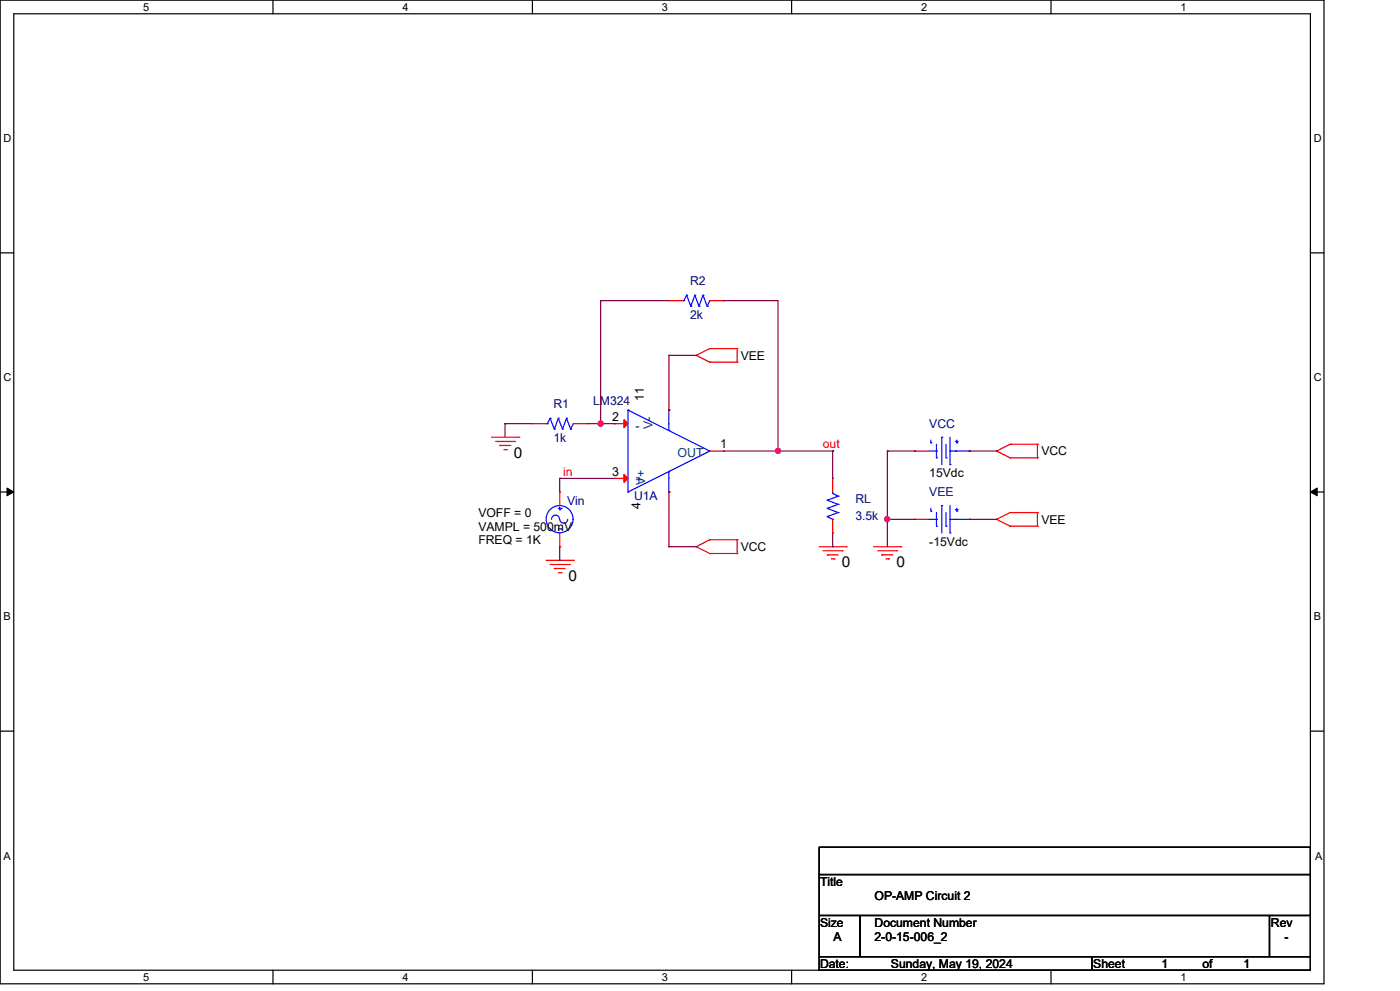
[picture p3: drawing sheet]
<svg xmlns="http://www.w3.org/2000/svg" width="297mm" height="210mm" viewBox="0 0 297 210" stroke-linecap="round" stroke-linejoin="round" font-family="sans-serif">
<g fill="none" stroke="#000" stroke-width=".25">
<path d="M0 0h280.6v208.4h-280.6zM2.9 2.9h274.8v202.6h-274.8zM57.8 0v2.9M112.8 0v2.9M167.8 0v2.9M222.7 0v2.9M0 53.6h2.9M277.7 53.6h2.9M0 104.2h2.9M277.7 104.2h2.9M0 154.9h2.9M277.7 154.9h2.9"/>
<path d="M173.6 179.4h104.1v5.8h-104.1zM173.6 185.2h104.1v8.7h-104.1zM173.6 193.9h8.7v8.7h-8.7zM182.3 193.9h86.7v8.7h-86.7zM269 193.9h8.7v8.7h-8.7zM57.8 205.5v2.9M112.8 205.5v2.9M167.8 205.5v2.9M173.6 202.6h57.8v2.9h-57.8zM222.7 205.5v2.9M231.4 202.6h46.3v2.9h-46.3z"/>
</g>
<path d="M1.5 103.4l1.4 .8-1.4 .8zM277.7 104.2l1.4-.8v1.6z" fill="#000" stroke="#000" stroke-width=".21"/>
<g fill="none" stroke="#f00" stroke-width=".25">
<path d="M141.7 63.7h.1M141.7 63.7h3M147.5 75.3h.1M147.5 75.3l2.9 1.4M150.4 73.8h.1M150.4 76.7h.1M150.4 73.8l-2.9 1.5M150.4 73.8h5.8M150.4 76.7h5.8M150.4 63.7h2.9M153.3 63.7h.1M156.2 73.8h.1"/>
<path d="M156.2 76.7h.1M156.2 73.8v2.9M104.2 92.6h5.7M105 93.5h4.1M105.9 94.4h.1M105.9 94.4h2.3M106.8 95.2h.5M107.3 95.2h.1M109.1 93.5h.1M109.9 92.6h.1M112.8 89.7h.1M112.8 89.7h2.9"/>
<path d="M121.5 89.7h2.9M124.4 89.7h.1M130.2 89.7h.1M130.2 89.7h2.9M141.7 86.9h.1M150.4 95.5h2.9M153.3 95.5h.1M193.8 95.5h.1M193.8 95.5h2.9M205.4 95.5h.1M211.2 95.5h.1M211.2 95.5l2.9 1.5"/>
<path d="M214.1 94.1h.1M214.1 97h.1M214.1 94.1l-2.9 1.4M214.1 94.1h5.8M214.1 97h5.8M219.9 94.1h.1M219.9 97h.1M219.9 94.1v2.9M115.7 118.7h5.8M116.6 119.6h4M118.6 104.2h.1M118.6 115.8h.1"/>
<path d="M118.6 104.2v2.9M118.6 112.9v2.9M120.6 119.6h.1M121.5 118.7h.1M130.2 101.3h.1M130.2 101.3h2.9M141.7 104.2h.1M147.5 115.8h.1M147.5 115.8l2.9 1.4M150.4 114.3h.1M150.4 117.2h.1M150.4 114.3l-2.9 1.5"/>
<path d="M150.4 114.3h5.8M150.4 117.2h5.8M156.2 114.3h.1M156.2 117.2h.1M156.2 114.3v2.9M173.6 115.8h5.7M174.4 116.7h4.1M175.3 117.5h.1M175.3 117.5h2.3M176.2 118.4h.6M176.5 112.9h.1M176.5 101.3h.1"/>
<path d="M176.5 101.3v2.9M176.5 110v2.9M176.8 118.4h.1M178.5 116.7h.1M179.3 115.8h.1M185.1 115.8h5.8M186 116.7h4M186.9 117.5h.1M186.9 117.5h2.3M187.8 118.4h.5M188.3 118.4h.1M190 116.7h.1"/>
<path d="M190.9 115.8h.1M193.8 110h.1M193.8 110h2.9M205.4 110h.1M211.2 110h.1M211.2 110l2.9 1.4M214.1 108.6h.1M214.1 111.4h.1M214.1 108.6l-2.9 1.4M214.1 108.6h5.8M214.1 111.4h5.8M219.9 108.6h.1"/>
<path d="M219.9 111.4h.1M219.9 108.6v2.8M117.5 120.4h.1M117.5 120.4h2.3M118.3 121.3h.6M118.9 121.3h.1"/>
</g>
<g fill="none" stroke="#00f" stroke-width=".25">
<path d="M144.7 63.7h.2M144.9 63.7h.1M145.5 62.5h.1M145.5 62.5l-.6 1.2M145.5 62.5l.9 2.4M146.4 64.9h.1M147.2 62.5h.1M147.2 62.5l-.8 2.4M147.2 62.5l.9 2.4M148.1 64.9h.1M149 62.5h.1M149 62.5l-.9 2.4"/>
<path d="M149 62.5l.9 2.4M149.9 64.9h.1M150.4 63.7h.1M150.4 63.7l-.5 1.2M115.7 89.7h.3M116 89.7h.1M116.6 88.6h.1M116.6 88.6l-.6 1.1M116.6 88.6l.9 2.3M117.5 90.9h.1M118.3 88.6h.1M118.3 88.6l-.8 2.3"/>
<path d="M118.3 88.6l.9 2.3M119.2 90.9h.1M120.1 88.6h.1M120.1 88.6l-.9 2.3M120.1 88.6l.8 2.3M120.9 90.9h.1M121.5 89.7h.1M121.5 89.7l-.6 1.2M133.1 86.9h.1M133.1 86.9l17.3 8.6M133.1 86.9v17.3M141.7 99.9h.1"/>
<path d="M141.7 91.2h.1M141.7 86.9h.1M141.7 86.9v4.3M141.7 99.9v4.3M150.4 95.5h.1M150.4 95.5l-17.3 8.7M196.7 95.5h1.8M197.3 93.8h.1M197.3 93.2v.6M198.5 97h.1M198.5 95.5h.1M198.5 94.1v2.9"/>
<path d="M199.6 92.6h.1M199.6 92.6v5.8M200.5 97h.1M200.5 94.1v2.9M201.3 95.5h.1M201.3 98.4h.1M201.3 92.6v5.8M201.3 95.5h4.1M202.5 93.5h.1M202.5 93.5h.6M202.8 93.8h.1M202.8 93.2v.6"/>
<path d="M205.4 95.5h.1M118.3 112h.6M118.3 107.7h.6M118.6 110a.85 .85 0 0 0-.9-.9 .85 .85 0 0 0-.8 .9M118.6 108h.1M118.6 107.4v.6M118.9 112h.1M118.9 107.7h.1M120.3 110a.85 .85 0 0 1-.8 .8 .85 .85 0 0 1-.9-.8M133.1 104.2h.1M141.7 104.2h.1M175.3 105.9h.1"/>
<path d="M175.3 107.7h.1M175.3 109.4h.1M175.3 105.9l2.3 .9M175.3 107.7l2.3 .9M175.3 109.4l1.2 .6M176.5 110h.1M176.5 104.5h.1M176.5 104.5l1.1 .6M176.5 104.2v.3M177.6 105.1h.1M177.6 106.8h.1M177.6 108.6h.1"/>
<path d="M177.6 105.1l-2.3 .8M177.6 106.8l-2.3 .9M177.6 108.6l-2.3 .8M196.7 110h1.8M197.3 108.3h.1M197.3 107.7v.6M198.5 111.4h.1M198.5 110h.1M198.5 108.6v2.8M199.6 107.1h.1M199.6 107.1v5.8M200.5 111.4h.1"/>
<path d="M200.5 108.6v2.8M201.3 110h.1M201.3 112.9h.1M201.3 110h4.1M201.3 107.1v5.8M202.5 108h.1M202.5 108h.6M202.8 108.3h.1M202.8 107.7v.6M205.4 110h.1"/>
<circle cx="118.6" cy="110" r="2.86"/>
</g>
<g fill="#f00" stroke="#f00" stroke-width=".25">
<path d="M132.2 100.5l.9 .8-.9 .9z"/>
<path d="M132.2 88.9l.9 .8-.9 .9z"/>
</g>
<g fill="none" stroke="#800040" stroke-width=".25">
<path d="M127.3 63.7h.1M127.3 63.7h14.4M127.3 63.7v26M141.7 75.3h.1M141.7 75.3v11.6M141.7 75.3h5.8M153.3 63.7h.1M153.3 63.7h11.6v31.8M107 89.7h.1M107 89.7h5.8M107 89.7v2.9M124.4 89.7h5.8"/>
<path d="M127.3 89.7h.1M130.2 89.7h.1M141.7 86.9h.1M153.3 95.5h23.2M164.9 95.5h.1M176.5 95.5h.1M176.5 95.5v5.8M188.1 95.5h.1M188.1 95.5h5.7M188.1 95.5v20.3M193.8 95.5h.1M205.4 95.5h5.8"/>
<path d="M211.2 95.5h.1M118.6 101.3h.1M118.6 118.7h.1M118.6 101.3h11.6M118.6 101.3v2.9M118.6 115.8v2.9M141.7 104.2h.1M141.7 115.8h.1M141.7 104.2v11.6M141.7 115.8h5.8M176.5 115.8h.1M176.5 112.9v2.9"/>
<path d="M188.1 110h.1M188.1 110h5.7M193.8 110h.1M205.4 110h5.8M211.2 110h.1"/>
</g>
<g fill="#f0f" stroke="#f0f" stroke-width=".25">
<circle cx="188" cy="110" r=".55"/>
<circle cx="164.9" cy="95.5" r=".55"/>
<circle cx="127.3" cy="89.7" r=".56"/>
</g>
<g font-size="3.2">
<text x="108.9" y="97">0</text>
<text x="120.5" y="123">0</text>
<text x="178.4" y="120.1">0</text>
<text x="190" y="120.1">0</text>
</g>
<g font-size="2.6" fill="#000080">
<text x="146.3" y="60.3">R2</text>
<text x="146.3" y="67.5">2k</text>
<text x="117.3" y="86.3">R1</text>
<text x="125.7" y="85.8">LM324</text>
<text x="117.3" y="93.6">1k</text>
<text x="196.9" y="90.7">VCC</text>
<text x="120.2" y="106.9">Vin</text>
<text x="134.4" y="106">U1A</text>
<text x="181.3" y="106.6">RL</text>
<text x="196.9" y="105.2">VEE</text>
<text x="181.3" y="110.1">3.5k</text>
</g>
<g font-size="2.6">
<text x="157" y="76.2">VEE</text>
<text x="129.7" y="89.2">2</text>
<text x="136.4" y="84.9" transform="rotate(-90 136.4 84.9)">11</text>
<text x="152.6" y="95">1</text>
<text x="129.7" y="100.8">3</text>
<text x="196.9" y="101.1">15Vdc</text>
<text x="220.7" y="96.5">VCC</text>
<text x="135.7" y="107.7" transform="rotate(-90 135.7 107.7)">4</text>
<text x="101.4" y="112.4">VAMPL = 500mV</text>
<text x="101.4" y="109.5">VOFF = 0</text>
<text x="220.7" y="111">VEE</text>
<text x="101.4" y="115.3">FREQ = 1K</text>
<text x="157" y="116.7">VCC</text>
<text x="196.9" y="115.6">-15Vdc</text>
<text x="173.8" y="187.7">Title</text>
<text x="185.3" y="190.6">OP-AMP Circuit 2</text>
<text x="173.8" y="196.3">Size</text>
<text x="185.3" y="196.3">Document Number</text>
<text x="269.3" y="196.3">Rev</text>
<text x="176.7" y="199.3">A</text>
<text x="185.3" y="199.3">2-0-15-006_2</text>
<text x="272.2" y="199.3">-</text>
<text x="173.8" y="205.1">Date:</text>
<text x="188.8" y="205.1">Sunday, May 19, 2024</text>
<text x="231.7" y="205.1">Sheet</text>
<text x="246.2" y="205.1">1</text>
<text x="254.8" y="205.1">of</text>
<text x="263.5" y="205.1">1</text>
</g>
<g font-size="2.6" fill="#004080">
<text x="134.7" y="91">-</text>
<text x="138.3" y="90.9" transform="rotate(-90 138.3 90.9)">V-</text>
<text x="143.6" y="96.8">OUT</text>
<text x="134.7" y="102.6">+</text>
<text x="136.7" y="102.8" transform="rotate(-90 136.7 102.8)">V+</text>
</g>
<g font-size="2.6" fill="#f00">
<text x="174.4" y="95">out</text>
<text x="119.3" y="100.8">in</text>
</g>
<g font-size="2.3">
<text x="30.4" y="2.2">5</text>
<text x="85.3" y="2.2">4</text>
<text x="140.3" y="2.2">3</text>
<text x="195.2" y="2.2">2</text>
<text x="250.2" y="2.2">1</text>
<text x=".8" y="30.1">D</text>
<text x="278.4" y="30.1">D</text>
<text x=".8" y="80.8">C</text>
<text x="278.4" y="80.8">C</text>
<text x=".8" y="131.4">B</text>
<text x="278.4" y="131.4">B</text>
<text x=".8" y="182.2">A</text>
<text x="278.7" y="182.2">A</text>
<text x="30.4" y="207.7">5</text>
<text x="85.3" y="207.7">4</text>
<text x="140.3" y="207.7">3</text>
<text x="195.2" y="207.7">2</text>
<text x="250.2" y="207.7">1</text>
</g>
</svg>
